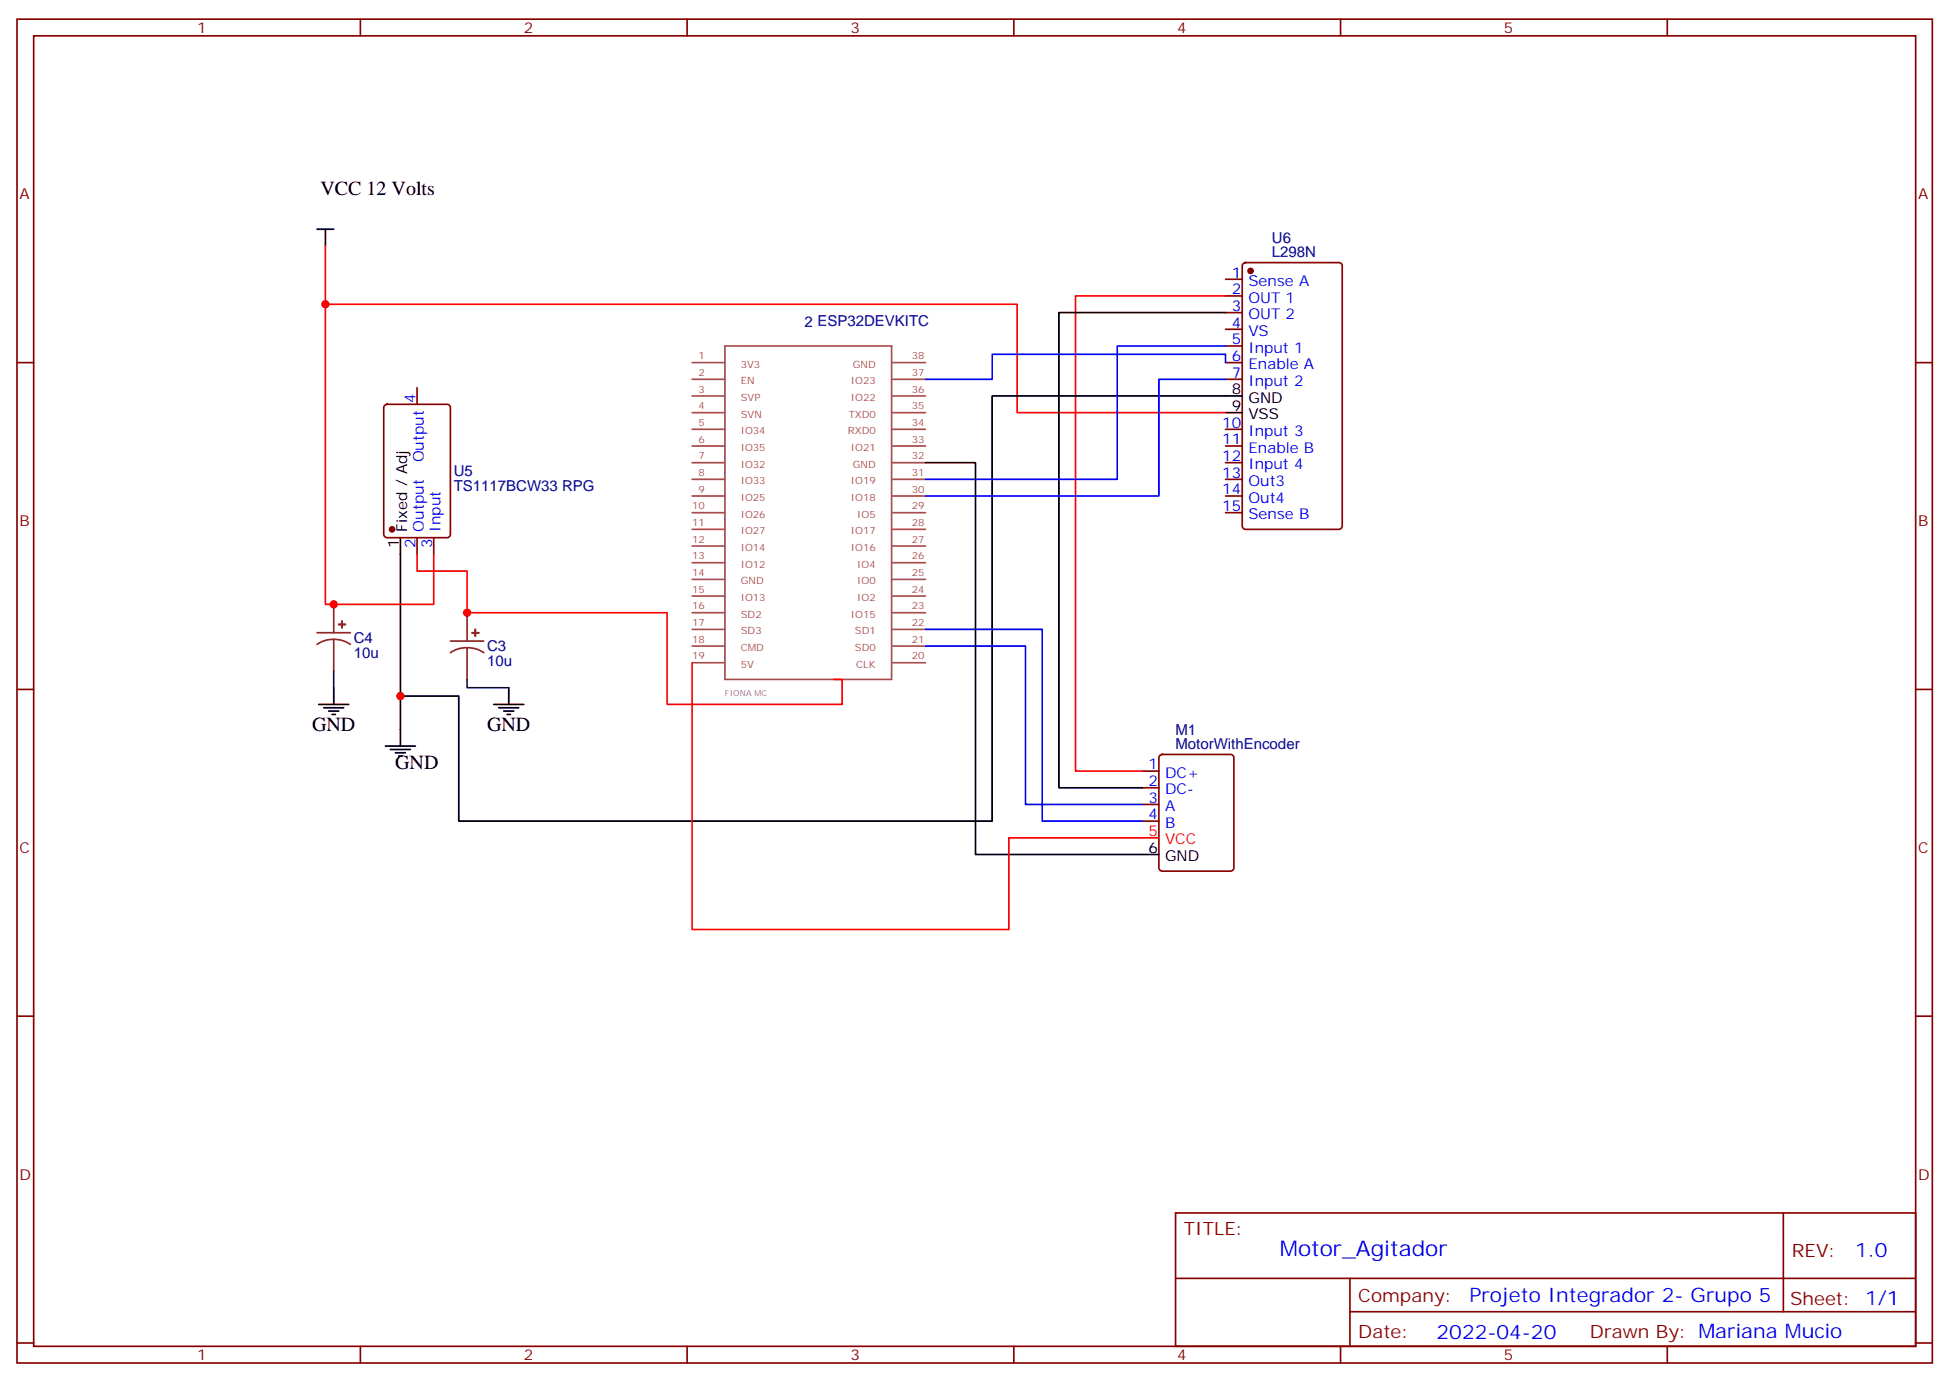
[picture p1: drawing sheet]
<svg xmlns="http://www.w3.org/2000/svg" width="412mm" height="292mm" viewBox="0 0 412 292" stroke-linecap="round" stroke-linejoin="round" font-family="sans-serif">
<g fill="none" stroke="#870000" stroke-width=".35">
<path d="M3.6 4.1h405.3v284.3h-405.3zM7.1 7.6h398.3v277.3h-398.3zM76.3 4.1v3.5M145.4 4.1v3.5M214.6 4.1v3.5M283.7 4.1v3.5M352.8 4.1v3.5M259.4 59.1h3.5M263.1 55.8l.5-.2h19.8a.71 .71 0 0 1 .7 .7v55a.76 .76 0 0 1-.7 .7h-19.8a.76 .76 0 0 1-.7-.7v-55zM3.6 76.7h3.5M259.4 76.7h3.5M259.4 62.6h3.5"/>
<path d="M259.4 66.1h3.5M259.4 69.7h3.5M259.4 73.2h3.5M405.4 76.7h3.5M81.4 85.8l.5-.3h12.7a.71 .71 0 0 1 .7 .8v26.8a.76 .76 0 0 1-.7 .7h-12.7a.76 .76 0 0 1-.7-.7v-26.8zM88.3 82v3.5M259.4 80.3h3.5M259.4 90.8h3.5M259.4 94.4h3.5M259.4 97.9h3.5M88.3 113.8v3.5M91.8 113.8v3.5"/>
<path d="M259.4 101.4h3.5M259.4 105h3.5M259.4 108.5h3.5M3.6 145.9h3.5M245.5 159.8l.5-.2h14.4a.71 .71 0 0 1 .7 .7v23.3a.76 .76 0 0 1-.7 .7h-14.4a.76 .76 0 0 1-.7-.7v-23.3zM405.4 145.9h3.5M241.7 163.2h3.6M241.7 166.7h3.6M241.7 170.2h3.6M241.7 173.7h3.6M3.6 215h3.5M405.4 215h3.5"/>
<path d="M248.8 256.6h156.6v28.3h-156.6zM377.4 256.7v20.8M248.8 270.5h156.5M285.7 277.5h119.6M285.7 270.5v14.1M3.6 284.2h3.5M76.3 284.9v3.5M145.4 284.9v3.5M214.6 284.9v3.5M283.7 284.9v3.5M352.8 284.9v3.5M405.4 284.2h3.5"/>
</g>
<path d="M67.1 133.9h7.1M70.6 135.3l-1.8 .2-1.7 .8M70.6 135.3l1.9 .2 1.7 .8M70.6 127.9v6M70.6 135.3v6.7M95.3 135.6h7.1M98.8 137.1l-1.8 .2-1.7 .8M98.8 137.1l1.9 .2 1.7 .8M98.8 129.6v6M98.8 137.1v6.7" fill="none" stroke="#8c2424" stroke-width=".35"/>
<g fill="#8c2424" stroke="#8c2424" stroke-width=".35">
<path d="M99.9 133.9h1.4z"/>
<path d="M100.6 133.2v1.4z"/>
<path d="M71.7 132.1l1.4 .1z"/>
<path d="M72.4 131.4v1.4z"/>
</g>
<g fill="none" stroke="#000" stroke-width=".35">
<path d="M67.1 48.5h3.5M68.9 48.5v3.5M259.4 66.1h-35.3v100.6h17.6M195.9 97.9h10.5v82.9h38.9M259.4 87.3h3.5M262.9 83.8h-52.9v89.9h-112.9v-26.4h-12.4M84.7 113.8v44.1M67.5 149h6.3M68.5 149.8h4.2M69.6 150.5h2.1M70.3 151.2h.7M70.6 145.5v3.5"/>
<path d="M81.6 157.9h6.3M82.6 158.6h4.3M83.7 159.3h2.1M84.4 160h.7M104.5 149h6.3M105.6 149.8h4.2M106.6 150.5h2.1M107.3 151.2h.7M107.7 145.5v3.5"/>
</g>
<g fill="#870000" stroke="#870000" stroke-width=".35">
<circle cx="83" cy="112" r=".53"/>
<circle cx="264.7" cy="57.3" r=".53"/>
</g>
<g fill="none" stroke="#a64a4a" stroke-width=".35">
<path d="M146.5 76.7h6.9M153.4 73.2h35.3v70.6h-35.3zM188.9 76.7h7M146.5 80.3h6.9M146.5 83.8h6.9M146.5 87.3h6.9M146.5 90.8h6.9M146.5 94.4h6.9M146.5 97.9h6.9M188.9 80.3h7M188.9 83.8h7M188.9 87.3h7"/>
<path d="M188.9 90.8h7M188.9 94.4h7M188.9 97.9h7M146.5 101.4h6.9M146.5 105h6.9M146.5 108.5h6.9M146.5 112h6.9M146.5 115.5h6.9M146.5 119.1h6.9M188.9 101.4h7M188.9 105h7M188.9 108.5h7"/>
<path d="M188.9 112h7M188.9 115.5h7M188.9 119.1h7M146.5 122.6h6.9M146.5 126.1h6.9M146.5 129.6h6.9M146.5 133.2h6.9M146.5 136.7h6.9M188.9 122.6h7M188.9 126.1h7M188.9 129.6h7M188.9 133.2h7"/>
<path d="M188.9 136.7h7M146.5 140.2h6.9M188.9 140.2h7"/>
</g>
<path d="M68.9 52v75.9h22.9v-10.6M68.9 64.4h146.4v22.9h44.1M259.4 62.6h-31.8v100.6h14.1M88.3 117.3v3.5h10.5v8.8h42.4v19.4h37v-5.2h-1.7M146.5 140.2v56.5h67v-19.4h31.8" fill="none" stroke="#f00" stroke-width=".35"/>
<path d="M70.6 142v3.5M98.8 143.8v1.7h8.9" fill="none" stroke="#008700" stroke-width=".35"/>
<path d="M259.4 76.7v-1.7h-49.4v5.3h-14.1M259.4 73.2h-23v28.2h-40.5M259.4 80.3h-14.1v24.7h-49.4M195.9 136.7h21.1v33.5h24.7M195.9 133.2h24.7v40.5h21.1" fill="none" stroke="#00f" stroke-width=".35"/>
<g fill="#c00">
<circle cx="98.8" cy="129.6" r=".88"/>
<circle cx="70.6" cy="127.9" r=".88"/>
<circle cx="68.9" cy="64.4" r=".88"/>
<circle cx="84.7" cy="147.3" r=".88"/>
</g>
<text font-size="4.6" fill="#00f" x="270.9" y="265.7">Motor_Agitador</text>
<g font-size="4.2">
<text x="67.8" y="41.3">VCC 12 Volts</text>
<text x="66" y="154.7">GND</text>
<text x="103.1" y="154.7">GND</text>
<text x="83.6" y="162.8">GND</text>
</g>
<g font-size="4.2" fill="#00f">
<text x="392.6" y="265.9">1.0</text>
<text x="311" y="275.5">Projeto Integrador 2- Grupo 5</text>
<text x="304" y="283.3">2022-04-20</text>
</g>
<g font-size="3.9" fill="#800">
<text x="250.5" y="261.2">TITLE:</text>
<text x="379.2" y="265.9">REV:</text>
<text x="287.5" y="275.4">Company:</text>
<text x="378.8" y="276">Sheet: 1/1</text>
<text x="287.5" y="283.1">Date:</text>
<text x="336.5" y="283.2">Drawn By: Mariana Mucio</text>
</g>
<g font-size="3.2" fill="#800">
<text x="41.7" y="7.1">1</text>
<text x="110.8" y="7.1">2</text>
<text x="180" y="7.1">3</text>
<text x="249.1" y="7.1">4</text>
<text x="318.3" y="7.1">5</text>
<text x="4.1" y="42.2">A</text>
<text x="405.9" y="42.2">A</text>
<text x="4.1" y="111.3">B</text>
<text x="405.9" y="111.3">B</text>
<text x="4.1" y="180.4">C</text>
<text x="405.9" y="180.4">C</text>
<text x="4.1" y="249.6">D</text>
<text x="405.9" y="249.6">D</text>
<text x="41.7" y="287.9">1</text>
<text x="110.8" y="287.9">2</text>
<text x="180" y="287.9">3</text>
<text x="249.1" y="287.9">4</text>
<text x="318.3" y="287.9">5</text>
</g>
<g font-size="3.2" fill="#000080">
<text x="269.2" y="51.4">U6</text>
<text x="269.2" y="54.4">L298N</text>
<text x="170.3" y="69.1">2 ESP32DEVKITC</text>
<text x="96" y="100.7">U5</text>
<text x="96" y="103.9">TS1117BCW33 RPG</text>
<text x="74.9" y="136">C4</text>
<text x="103.1" y="137.8">C3</text>
<text x="74.9" y="139.2">10u</text>
<text x="103.1" y="140.9">10u</text>
<text x="248.8" y="155.5">M1</text>
<text x="248.8" y="158.5">MotorWithEncoder</text>
</g>
<g font-size="3.2" fill="#00f">
<text x="260.7" y="58.7">1</text>
<text x="260.7" y="62.3">2</text>
<text x="260.7" y="65.8">3</text>
<text x="264.2" y="60.5">Sense A</text>
<text x="264.2" y="64">OUT 1</text>
<text x="260.7" y="69.3">4</text>
<text x="264.2" y="67.6">OUT 2</text>
<text x="264.2" y="71.1">VS</text>
<text x="260.7" y="72.8">5</text>
<text x="260.7" y="76.4">6</text>
<text x="264.2" y="74.6">Input 1</text>
<text x="260.7" y="79.9">7</text>
<text x="264.2" y="78.1">Enable A</text>
<text x="264.2" y="81.7">Input 2</text>
<text x="87.9" y="85.4" transform="rotate(-90 87.9 85.4)">4</text>
<text x="258.7" y="90.5">10</text>
<text x="258.7" y="94">11</text>
<text x="264.2" y="92.3">Input 3</text>
<text x="264.2" y="95.8">Enable B</text>
<text x="89.7" y="97.8" transform="rotate(-90 89.7 97.8)">Output</text>
<text x="258.7" y="97.5">12</text>
<text x="258.7" y="101.1">13</text>
<text x="264.2" y="99.3">Input 4</text>
<text x="258.7" y="104.6">14</text>
<text x="264.2" y="102.8">Out3</text>
<text x="264.2" y="106.4">Out4</text>
<text x="89.7" y="112.5" transform="rotate(-90 89.7 112.5)">Output</text>
<text x="93.2" y="112.5" transform="rotate(-90 93.2 112.5)">Input</text>
<text x="258.7" y="108.1">15</text>
<text x="264.2" y="109.9">Sense B</text>
<text x="87.9" y="116" transform="rotate(-90 87.9 116)">2</text>
<text x="91.4" y="116" transform="rotate(-90 91.4 116)">3</text>
<text x="243.1" y="162.8">1</text>
<text x="243.1" y="166.3">2</text>
<text x="246.6" y="164.6">DC+</text>
<text x="243.1" y="169.9">3</text>
<text x="243.1" y="173.4">4</text>
<text x="246.6" y="168.1">DC-</text>
<text x="246.6" y="171.6">A</text>
<text x="246.6" y="175.2">B</text>
</g>
<g font-size="3.2">
<text x="260.7" y="83.4">8</text>
<text x="260.7" y="87">9</text>
<text x="264.2" y="85.2">GND</text>
<text x="264.2" y="88.7">VSS</text>
<text x="86.1" y="112.5" transform="rotate(-90 86.1 112.5)">Fixed / Adj</text>
<text x="84.4" y="116" transform="rotate(-90 84.4 116)">1</text>
<text x="243.1" y="180.4">6</text>
<text x="246.6" y="182.2">GND</text>
</g>
<g font-size="3.2" fill="#f00">
<text x="243.1" y="176.9">5</text>
<text x="246.6" y="178.7">VCC</text>
</g>
<g font-size="2.1" fill="#a54b4b">
<text x="147.8" y="76">1</text>
<text x="156.8" y="77.8">3V3</text>
<text x="180.5" y="77.8">GND</text>
<text x="193" y="76">38</text>
<text x="147.8" y="79.6">2</text>
<text x="147.8" y="83.1">3</text>
<text x="156.8" y="81.3">EN</text>
<text x="180.1" y="81.3">IO23</text>
<text x="193" y="83.1">36</text>
<text x="193" y="79.6">37</text>
<text x="147.8" y="86.6">4</text>
<text x="156.8" y="84.8">SVP</text>
<text x="156.8" y="88.4">SVN</text>
<text x="179.6" y="88.4">TXD0</text>
<text x="180.1" y="84.8">IO22</text>
<text x="193" y="86.6">35</text>
<text x="147.8" y="90.1">5</text>
<text x="147.8" y="93.7">6</text>
<text x="156.8" y="91.9">IO34</text>
<text x="156.8" y="95.4">IO35</text>
<text x="179.4" y="91.9">RXD0</text>
<text x="180.1" y="95.4">IO21</text>
<text x="193" y="93.7">33</text>
<text x="193" y="90.1">34</text>
<text x="147.8" y="97.2">7</text>
<text x="147.8" y="100.7">8</text>
<text x="156.8" y="98.9">IO32</text>
<text x="180.5" y="98.9">GND</text>
<text x="193" y="100.7">31</text>
<text x="193" y="97.2">32</text>
<text x="146.5" y="107.8">10</text>
<text x="147.8" y="104.3">9</text>
<text x="156.8" y="102.5">IO33</text>
<text x="156.8" y="106">IO25</text>
<text x="180.1" y="106">IO18</text>
<text x="180.1" y="102.5">IO19</text>
<text x="193" y="107.8">29</text>
<text x="193" y="104.3">30</text>
<text x="146.5" y="111.3">11</text>
<text x="156.8" y="109.5">IO26</text>
<text x="156.8" y="113">IO27</text>
<text x="180.1" y="113">IO17</text>
<text x="181.4" y="109.5">IO5</text>
<text x="193" y="111.3">28</text>
<text x="146.5" y="114.8">12</text>
<text x="146.5" y="118.4">13</text>
<text x="156.8" y="116.6">IO14</text>
<text x="180.1" y="116.6">IO16</text>
<text x="193" y="118.4">26</text>
<text x="193" y="114.8">27</text>
<text x="146.5" y="121.9">14</text>
<text x="146.5" y="125.4">15</text>
<text x="156.8" y="120.1">IO12</text>
<text x="156.8" y="123.6">GND</text>
<text x="181.4" y="123.6">IO0</text>
<text x="181.4" y="120.1">IO4</text>
<text x="193" y="125.4">24</text>
<text x="193" y="121.9">25</text>
<text x="146.5" y="129">16</text>
<text x="156.8" y="127.2">IO13</text>
<text x="156.8" y="130.7">SD2</text>
<text x="180.1" y="130.7">IO15</text>
<text x="181.4" y="127.2">IO2</text>
<text x="193" y="129">23</text>
<text x="146.5" y="132.5">17</text>
<text x="146.5" y="136">18</text>
<text x="156.8" y="134.2">SD3</text>
<text x="156.8" y="137.7">CMD</text>
<text x="180.9" y="137.7">SD0</text>
<text x="180.9" y="134.2">SD1</text>
<text x="193" y="136">21</text>
<text x="193" y="132.5">22</text>
<text x="146.5" y="139.5">19</text>
<text x="156.8" y="141.3">5V</text>
<text x="181.2" y="141.3">CLK</text>
<text x="193" y="139.5">20</text>
</g>
<text font-size="1.8" fill="#838383" x="153.4" y="147.3">FIONA MC</text>
</svg>
